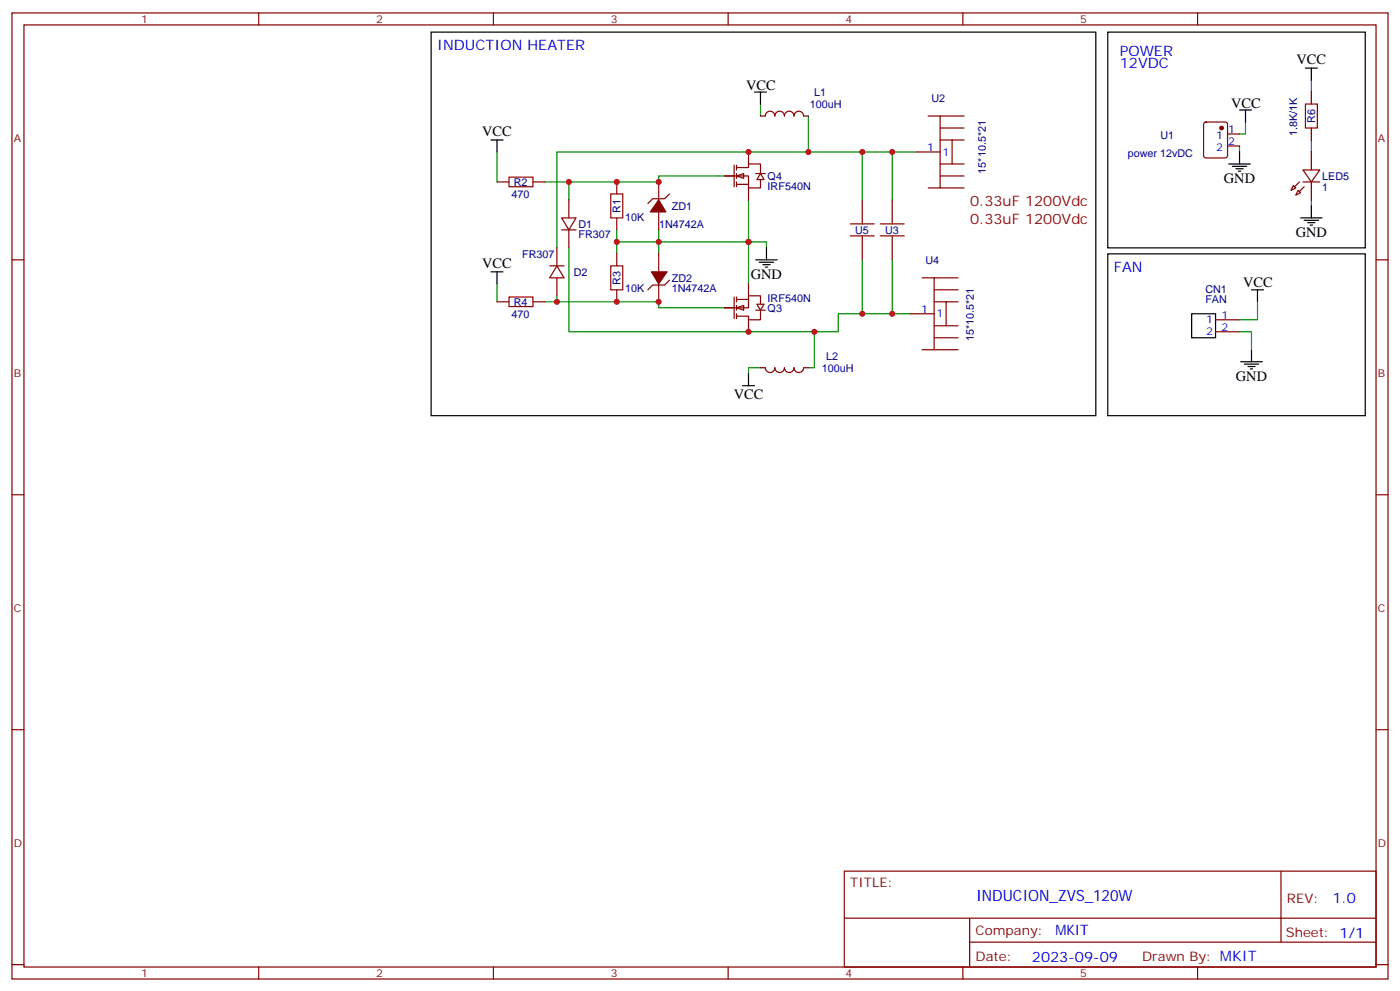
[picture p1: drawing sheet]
<svg xmlns="http://www.w3.org/2000/svg" width="412mm" height="292mm" viewBox="0 0 412 292" stroke-linecap="round" stroke-linejoin="round" font-family="sans-serif">
<g fill="none" stroke="#870000" stroke-width=".35">
<path d="M3.5 3.8h405.4v284.3h-405.4zM7.1 7.3h398.2v277.3h-398.2zM76.2 3.8v3.5M145.3 3.8v3.5M214.5 3.8v3.5M283.6 3.8v3.5M352.8 3.8v3.5M224 34.1h1.4a1.41 1.41 0 0 1 1.4-1.4 1.41 1.41 0 0 1 1.4 1.5 1.41 1.41 0 0 1 1.5-1.5 1.41 1.41 0 0 1 1.4 1.5 1.41 1.41 0 0 1 1.4-1.5 1.41 1.41 0 0 1 1.4 1.5 1.41 1.41 0 0 1 1.4-1.5 1.41 1.41 0 0 1 1.4 1.5l1.4-.1M273.4 34.1h3.5M276.9 37.7h7.1M284 34.1h-7.1v21.2h7.1M354.8 36.1l.4-.2h5.7l.6 .4 .1 9.5-.5 .6-5.9 .1-.6-.5-.1-9.4z"/>
<path d="M361.6 39.4h3.5M269.9 44.7h7M273.4 55.3h3.5M276.9 48.3h3.6M276.9 41.2h3.6M276.9 51.8h7.1M284 41.2h-3.5v7.1h3.5M361.6 43h3.5M381 54.6l.7 .7-1.4 .7zM382.4 56l.7 .7-1.4 .7zM383.8 50h5l-2.5 3.6zM383.8 53.6h5"/>
<path d="M386.3 44.7v5.3M386.3 53.6v5.2M3.5 76.5h3.6M405.3 76.5h3.6M268.1 92.4h7.1M271.6 81.8h3.6M275.2 95.9h3.5M275.2 88.8h3.5M275.2 99.4h7M275.2 85.3h7M282.2 88.8h-3.5v7.1h3.5M282.2 81.8h-7v21.1h7"/>
<path d="M224 108.2h1.4a1.41 1.41 0 0 0 1.4 1.4 1.41 1.41 0 0 0 1.4-1.4 1.41 1.41 0 0 0 1.5 1.4 1.41 1.41 0 0 0 1.4-1.4 1.41 1.41 0 0 0 1.4 1.4 1.41 1.41 0 0 0 1.4-1.4 1.41 1.41 0 0 0 1.4 1.4 1.41 1.41 0 0 0 1.4-1.4h1.4M271.6 102.9h3.6M3.5 145.6h3.6M405.3 145.6h3.6M3.5 214.8h3.6M405.3 214.8h3.6M248.7 256.4h156.6v28.2h-156.6zM377.3 256.4v20.9M248.7 270.2h156.5M285.6 277.3h119.6M285.6 270.2v14.2M3.5 283.9h3.6"/>
<path d="M76.2 284.6v3.5M145.3 284.6v3.5M214.5 284.6v3.5M283.6 284.6v3.5M352.8 284.6v3.5M405.3 283.9h3.6"/>
</g>
<g fill="none" stroke="#008700" stroke-width=".35">
<path d="M224 30.6v3.5M238.1 34.1v10.6M366.9 35.9v3.5h-1.8M386.3 23.6v3.5M146.4 44.7v8.9M167.6 53.6v5.2M213.4 51.8h-19.4v1.8h-33.5M220.5 58.8v24.7M269.9 44.7h-105.9v28.3M365.1 43v1.7M386.3 41.2v3.5M386.3 58.8v1.8"/>
<path d="M167.6 73v24.6h79.3v-5.2h21.2M181.7 71.2h44.1v1.8M181.7 67.7v7M194 67.7v7M146.4 83.5v5.3M160.5 88.8h33.5v1.8h19.4M164 87.1v1.7M239.9 97.6v10.6h-1.8M224 108.2h-3.5v1.8"/>
</g>
<g fill="none" stroke="#000" stroke-width=".35">
<path d="M222.2 27.1h3.6M224 27.1v3.5M365.1 32.4h3.6M366.9 32.4v3.5M384.5 20h3.6M386.3 20v3.6M144.6 41.2h3.6M146.4 41.2v3.5M361.9 48.3h6.4M363 49h4.2M364.1 49.7h2.1M364.8 50.4h.7"/>
<path d="M365.1 44.7v3.6M222.6 76.5h6.4M223.7 77.2h4.2M224.7 77.9h2.1M225.4 78.6h.7M225.8 73v3.5M383.1 64.1h6.4M384.2 64.8h4.2M385.2 65.5h2.1M385.9 66.3h.7M386.3 60.6v3.5M144.6 80h3.6"/>
<path d="M146.4 80v3.5M218.7 113.5h3.5M220.5 110v3.5"/>
</g>
<g fill="#870000" stroke="#870000" stroke-width=".35">
<path d="M384.2 55l-1.4 1.4z"/>
<path d="M382.8 53.6l-1.4 1.4z"/>
<circle cx="359.8" cy="37.7" r=".53"/>
</g>
<g fill="#fff" stroke="#870000" stroke-width=".35">
<path d="M217 51.8l2.1-.7v1.4z"/>
<path d="M224 51.1l1.1 1.7h-2.1z"/>
</g>
<path d="M213.4 51.8h7.1v3.5h3.5v-2.5M216.3 48.6v6.4M217 49.3h3.5v-1h3.5v2.8M217 54.3h3.5M217 48.6v1.4M217 51.1v1.4M217 53.6v1.4M220.5 44.7v3.6M220.5 55.3v3.5M222.6 51.1h2.8" fill="none" stroke="#870000" stroke-width=".35"/>
<g fill="#fff" stroke="#870000" stroke-width=".35">
<path d="M217 90.6l2.1-.7v1.4z"/>
<path d="M223 89.5h2.1l-1.1 1.8z"/>
</g>
<g fill="none" stroke="#870000" stroke-width=".35">
<path d="M386.3 27.1v3.5M386.3 37.7v3.5M146.4 53.6h3.5M157 53.6h3.5M167.6 58.8v5.3M181.7 53.6v3.5M194 53.6v5.2M197.2 57.1l-1.4 1.4h-3.5l-1.4 1.4M254 58.8v7.1M262.8 58.8v7.1M161.9 78.2h4.3M164 78.2l2.2 3.6h-4.3z"/>
<path d="M164 73v5.2M165.5 64.1h4.2l-2.1 3.6zM165.5 67.7h4.2M167.6 67.7v5.3M181.7 64.1v3.6M181.7 74.7v3.5M194 62.4v5.3M194 74.7v5.3M254 69.4v7.1M262.8 69.4v7.1M146.4 88.8h3.5M157 88.8h3.5"/>
<path d="M164 81.8v5.3M181.7 85.3v3.5M194 83.5v5.3M197.2 82.5l-1.4 1.4h-3.5l-1.4 1.4M216.3 87.4v6.4M217 88.1h3.5M217 87.4v1.4M217 89.9v1.4M217 92.4v1.4M220.5 83.5v3.6M220.5 94.1v3.5M222.6 91.3h2.8"/>
<path d="M224 91.3v2.8h-3.5v-1h-3.5M224 89.5v-2.4h-3.5v3.5h-7.1M358.1 94.1h7M358.1 97.6h7"/>
</g>
<g fill="#870000" stroke="#870000" stroke-width=".35">
<path d="M191.9 80h4.6l-2.5 3.5z"/>
<path d="M194 58.8l2.1 3.6h-4.5z"/>
</g>
<path d="M250.5 69.4h7M250.5 65.9h7M259.3 69.4h7M259.3 65.9h7" fill="none" stroke="#900" stroke-width=".35"/>
<path d="M254 44.7v14.1M262.8 44.7v14.1M254 76.5v15.9M262.8 76.5v15.9M365.1 97.6h3.6v5.3M370.4 88.8v5.3h-5.3" fill="none" stroke="#008700" stroke-width=".35"/>
<path d="M127 9.5h195.8v112.8h-195.8zM326.3 9.5h75.9v63.5h-75.9zM326.3 74.7h75.9v47.6h-75.9zM351 92.4h7.1v7h-7.1zM368.7 85.3h3.5M370.4 85.3v3.5M365.5 106.5h6.3M366.5 107.2h4.3M367.6 107.9h2.1M368.3 108.6h.7M368.7 102.9v3.6" fill="none" stroke="#000" stroke-width=".35"/>
<path d="M384.5 30.6h3.6v7.1h-3.6zM149.9 52.1h7.1v2.9h-7.1zM179.9 57.1h3.5v7h-3.5zM179.9 78.2h3.5v7.1h-3.5zM149.9 87.4h7.1v2.8h-7.1z" fill="none" stroke="#a10000" stroke-width=".35"/>
<g fill="#c00">
<circle cx="181.7" cy="71.2" r=".88"/>
<circle cx="194" cy="71.2" r=".88"/>
<circle cx="220.5" cy="71.2" r=".88"/>
<circle cx="220.5" cy="44.7" r=".88"/>
<circle cx="164" cy="88.8" r=".88"/>
<circle cx="220.5" cy="97.6" r=".88"/>
<circle cx="167.6" cy="53.6" r=".88"/>
<circle cx="239.9" cy="97.6" r=".88"/>
<circle cx="238.1" cy="44.7" r=".88"/>
<circle cx="194" cy="53.6" r=".88"/>
<circle cx="194" cy="88.8" r=".88"/>
<circle cx="254" cy="44.7" r=".88"/>
<circle cx="254" cy="92.4" r=".88"/>
<circle cx="262.8" cy="92.4" r=".88"/>
<circle cx="262.8" cy="44.7" r=".88"/>
<circle cx="181.7" cy="88.8" r=".88"/>
<circle cx="181.7" cy="53.6" r=".88"/>
</g>
<text font-size="4.6" fill="#00f" x="287.5" y="265.2">INDUCION_ZVS_120W</text>
<g font-size="4.2" fill="#00f">
<text x="128.8" y="14.7">INDUCTION HEATER</text>
<text x="329.8" y="16.5">POWER</text>
<text x="329.8" y="20">12VDC</text>
<text x="328.1" y="80">FAN</text>
<text x="392.5" y="265.7">1.0</text>
<text x="310.9" y="275.2">MKIT</text>
<text x="304" y="283">2023-09-09</text>
</g>
<g font-size="4.2">
<text x="381.9" y="18.9">VCC</text>
<text x="219.8" y="26.4">VCC</text>
<text x="362.7" y="31.7">VCC</text>
<text x="142.1" y="40.1">VCC</text>
<text x="360.5" y="53.9">GND</text>
<text x="381.7" y="69.8">GND</text>
<text x="142.1" y="78.9">VCC</text>
<text x="221.2" y="82.1">GND</text>
<text x="366.2" y="84.6">VCC</text>
<text x="364.1" y="112.1">GND</text>
<text x="216.1" y="117.4">VCC</text>
</g>
<g font-size="4.2" fill="#900">
<text x="285.8" y="60.6">0.33uF 1200Vdc</text>
<text x="285.8" y="65.9">0.33uF 1200Vdc</text>
</g>
<g font-size="3.9" fill="#800">
<text x="250.5" y="261">TITLE:</text>
<text x="379.1" y="265.7">REV:</text>
<text x="287.4" y="275.2">Company:</text>
<text x="378.7" y="275.8">Sheet: 1/1</text>
<text x="287.4" y="282.9">Date:</text>
<text x="336.4" y="282.9">Drawn By: MKIT</text>
</g>
<g font-size="3.2" fill="#800">
<text x="41.6" y="6.8">1</text>
<text x="110.8" y="6.8">2</text>
<text x="179.9" y="6.8">3</text>
<text x="249.1" y="6.8">4</text>
<text x="318.2" y="6.8">5</text>
<text x="4.1" y="41.9">A</text>
<text x="405.9" y="41.9">A</text>
<text x="4.1" y="111.1">B</text>
<text x="405.9" y="111.1">B</text>
<text x="4.1" y="180.2">C</text>
<text x="405.9" y="180.2">C</text>
<text x="4.1" y="249.3">D</text>
<text x="405.9" y="249.3">D</text>
<text x="41.6" y="287.6">1</text>
<text x="110.8" y="287.6">2</text>
<text x="179.9" y="287.6">3</text>
<text x="249.1" y="287.6">4</text>
<text x="318.2" y="287.6">5</text>
</g>
<g font-size="3.2" fill="#000080">
<text x="239.8" y="28.2">L1</text>
<text x="274.4" y="29.9">U2</text>
<text x="238.6" y="31.8">100uH</text>
<text x="341.9" y="40.8">U1</text>
<text x="382.1" y="40" transform="rotate(-90 382.1 40)">1.8K/1K</text>
<text x="387.4" y="36.3" transform="rotate(-90 387.4 36.3)">R6</text>
<text x="332.2" y="46.1">power 12vDC</text>
<text x="226.1" y="52.9">Q4</text>
<text x="290.4" y="51.1" transform="rotate(-90 290.4 51.1)">15*10.5*21</text>
<text x="389.5" y="52.9">LED5</text>
<text x="150.7" y="58.2">470</text>
<text x="151.4" y="54.7">R2</text>
<text x="226.1" y="56.1">IRF540N</text>
<text x="389.5" y="56.1">1</text>
<text x="182.8" y="62.7" transform="rotate(-90 182.8 62.7)">R1</text>
<text x="184.1" y="64.9">10K</text>
<text x="197.9" y="61.8">ZD1</text>
<text x="170.4" y="70.2">FR307</text>
<text x="170.4" y="67.1">D1</text>
<text x="194.2" y="67.1">1N4742A</text>
<text x="251.9" y="68.8">U5</text>
<text x="260.7" y="68.8">U3</text>
<text x="153.8" y="75.9">FR307</text>
<text x="272.6" y="77.6">U4</text>
<text x="169" y="81.2">D2</text>
<text x="182.8" y="83.9" transform="rotate(-90 182.8 83.9)">R3</text>
<text x="197.9" y="82.9">ZD2</text>
<text x="151.4" y="90">R4</text>
<text x="184.1" y="86.1">10K</text>
<text x="197.9" y="86.1">1N4742A</text>
<text x="226.1" y="88.8">IRF540N</text>
<text x="355.1" y="89.3">FAN</text>
<text x="355.1" y="86.3">CN1</text>
<text x="150.7" y="93.5">470</text>
<text x="226.1" y="91.9">Q3</text>
<text x="286.9" y="100.5" transform="rotate(-90 286.9 100.5)">15*10.5*21</text>
<text x="243.3" y="105.9">L2</text>
<text x="242.1" y="109.4">100uH</text>
</g>
<g font-size="3.2" fill="#00f">
<text x="358.3" y="40.9">1</text>
<text x="361.8" y="39.1">1</text>
<text x="273.1" y="44.4">1</text>
<text x="277.6" y="45.8">1</text>
<text x="358.3" y="44.4">2</text>
<text x="361.8" y="42.6">2</text>
<text x="271.4" y="92">1</text>
<text x="275.9" y="93.4">1</text>
<text x="355.3" y="95.2">1</text>
<text x="359.8" y="93.8">1</text>
<text x="355.3" y="98.7">2</text>
<text x="359.8" y="97.3">2</text>
</g>
</svg>
